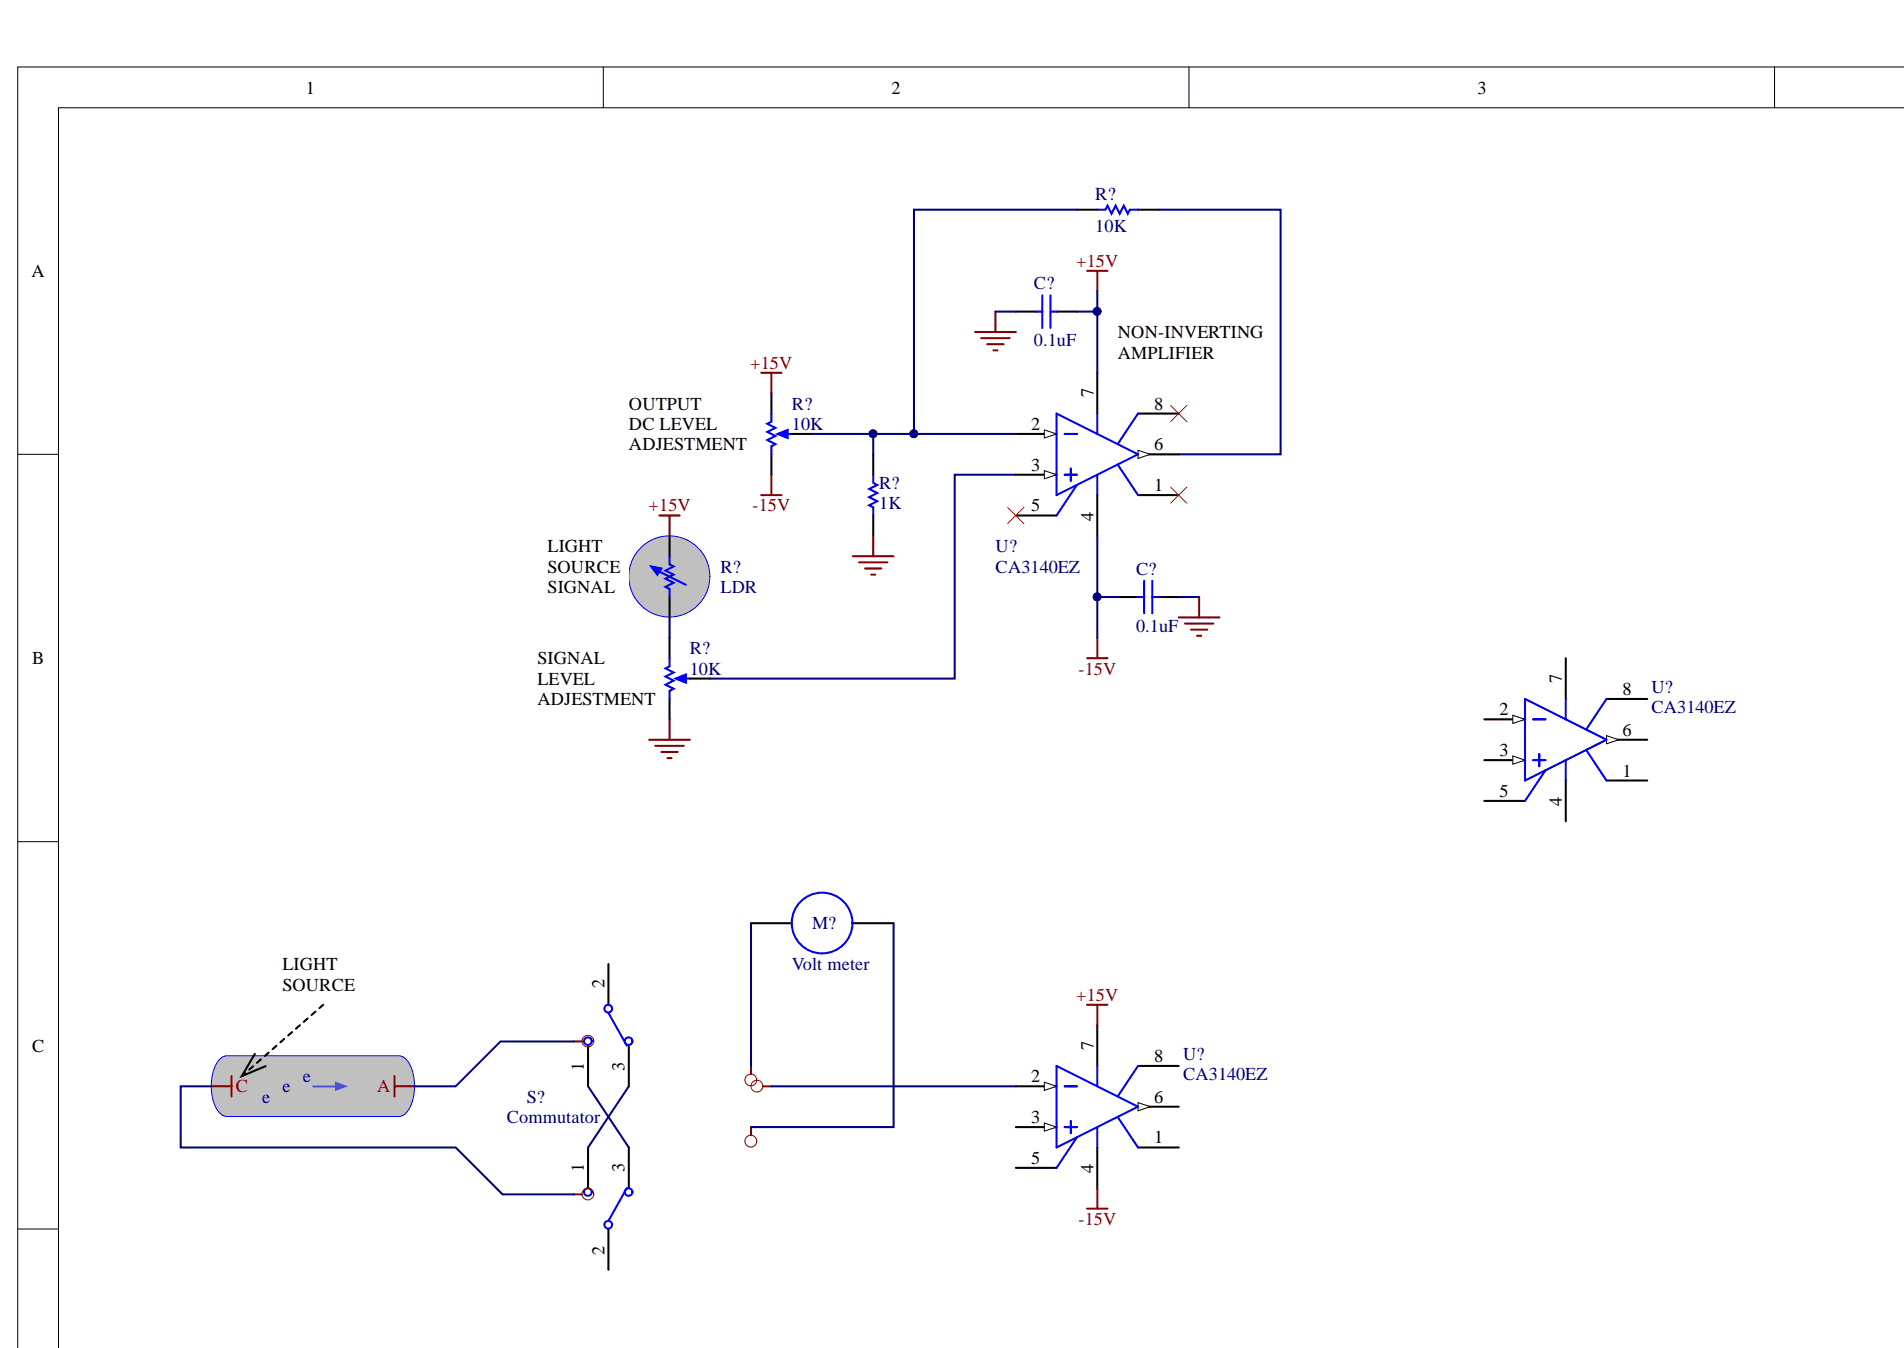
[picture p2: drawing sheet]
<svg xmlns="http://www.w3.org/2000/svg" width="336mm" height="238mm" viewBox="0 0 336 238" stroke-linecap="round" stroke-linejoin="round" font-family="sans-serif">
<g fill="#fff" stroke="#000" stroke-width=".18">
<path d="M3.1 11.8h332.8v226h-332.8z"/>
<path d="M10.3 19h325.6v218.8h-325.6z"/>
</g>
<path d="M106.4 11.8v7.2M209.7 11.8v7.2M313 11.8v7.2M3.1 80.1h7.2M3.1 148.5h7.2M3.1 216.8h7.2" fill="none" stroke="#000" stroke-width=".18"/>
<path d="M179.2 191.6h7.2" fill="none" stroke="#000" stroke-width=".36"/>
<path d="M184.2 190.9l2.2 .7-2.2 .7z" fill="#fff"/>
<path d="M184.2 190.9l2.2 .7-2.2 .7z" fill="none" stroke="#000" stroke-width=".18"/>
<path d="M179.2 198.8h7.2" fill="none" stroke="#000" stroke-width=".36"/>
<path d="M184.2 198.1l2.2 .7-2.2 .7z" fill="#fff"/>
<path d="M184.2 198.1l2.2 .7-2.2 .7z" fill="none" stroke="#000" stroke-width=".18"/>
<path d="M200.7 195.2h7.2" fill="none" stroke="#000" stroke-width=".36"/>
<path d="M200.7 194.5l2.2 .7-2.2 .7z" fill="#fff"/>
<path d="M200.7 194.5l2.2 .7-2.2 .7z" fill="none" stroke="#000" stroke-width=".18"/>
<path d="M179.2 76.5h7.2M193.5 180.8v7.2M200.7 188h7.2M179.2 206h7.2M193.5 202.4v7.2M200.7 202.4h7.2" fill="none" stroke="#000" stroke-width=".36"/>
<path d="M186.4 188l14.3 7.2-14.3 7.2zM187.8 191.6h2.2M187.8 198.8h2.2M188.9 197.7v2.2M193.5 188v3.6M193.5 198.8v3.6M197.1 197l3.6 5.4M200.7 188l-3.6 5.4M190 200.6l-3.6 5.4" fill="none" stroke="#00f" stroke-width=".36"/>
<path d="M184.2 75.8l2.2 .7-2.2 .8z" fill="#fff"/>
<path d="M184.2 75.8l2.2 .7-2.2 .8z" fill="none" stroke="#000" stroke-width=".18"/>
<path d="M179.2 83.7h7.2" fill="none" stroke="#000" stroke-width=".36"/>
<path d="M184.2 83l2.2 .7-2.2 .8z" fill="#fff"/>
<path d="M184.2 83l2.2 .7-2.2 .8z" fill="none" stroke="#000" stroke-width=".18"/>
<path d="M200.7 80.1h7.2" fill="none" stroke="#000" stroke-width=".36"/>
<path d="M200.7 79.4l2.2 .7-2.2 .8z" fill="#fff"/>
<path d="M200.7 79.4l2.2 .7-2.2 .8z" fill="none" stroke="#000" stroke-width=".18"/>
<path d="M193.5 65.8v7.1M200.7 72.9h7.2M179.2 90.9h7.2M193.5 87.3v7.2M200.7 87.3h7.2M118.1 112.5v3.6M118.1 123.3v3.6" fill="none" stroke="#000" stroke-width=".36"/>
<path d="M186.4 72.9l14.3 7.2-14.3 7.2zM187.8 76.5h2.2M193.5 72.9v3.6M200.7 72.9l-3.6 5.4M187.8 83.7h2.2M188.9 82.7v2.1M190 85.5l-3.6 5.4M193.5 83.7v3.6M197.1 81.9l3.6 5.4M119.9 119.7h1.8" fill="none" stroke="#00f" stroke-width=".36"/>
<path d="M119.2 119.7l1.8-.7v1.4z" fill="#00f"/>
<path d="M118.1 116.1v1.4l-.7 .4 1.4 .7-1.4 .7 1.4 .8-1.4 .7 1.4 .7-.7 .4v1.4M119.2 119.7l1.8-.7v1.4z" fill="none" stroke="#00f" stroke-width=".36"/>
<path d="M121.7 119.7h3.6M261.8 126.9h7.2" fill="none" stroke="#000" stroke-width=".36"/>
<path d="M266.8 126.2l2.2 .7-2.2 .7z" fill="#fff"/>
<path d="M266.8 126.2l2.2 .7-2.2 .7z" fill="none" stroke="#000" stroke-width=".18"/>
<path d="M261.8 134.1h7.2" fill="none" stroke="#000" stroke-width=".36"/>
<path d="M266.8 133.4l2.2 .7-2.2 .7z" fill="#fff"/>
<path d="M266.8 133.4l2.2 .7-2.2 .7z" fill="none" stroke="#000" stroke-width=".18"/>
<path d="M283.4 130.5h7.2" fill="none" stroke="#000" stroke-width=".36"/>
<path d="M283.4 129.8l2.1 .7-2.1 .7z" fill="#fff"/>
<path d="M283.4 129.8l2.1 .7-2.1 .7z" fill="none" stroke="#000" stroke-width=".18"/>
<path d="M136.1 69.4v3.5M136.1 80.1v3.6M276.2 116.1v7.2M276.2 137.7v7.2M283.4 137.7h7.2M283.4 123.3h7.2M261.8 141.3h7.2" fill="none" stroke="#000" stroke-width=".36"/>
<path d="M137.9 76.5h1.8M269 123.3l14.4 7.2-14.4 7.2zM270.4 126.9h2.2M270.4 134.1h2.2M271.5 133v2.2M272.6 135.9l-3.6 5.4M276.2 123.3v3.6M276.2 134.1v3.6M279.8 132.3l3.6 5.4M283.4 123.3l-3.6 5.4" fill="none" stroke="#00f" stroke-width=".36"/>
<path d="M137.1 76.5l1.8-.7v1.5z" fill="#00f"/>
<path d="M193.5 37h1.5l.3-.7 .8 1.4 .7-1.4 .7 1.4 .7-1.4 .7 1.4 .4-.7h1.4M182.8 55h1M183.8 52.1v5.7M185.3 52.1v5.7M185.3 55h1.1M136.1 72.9v1.5l-.8 .3 1.5 .8-1.5 .7 1.5 .7-1.5 .7 1.5 .7-.7 .4v1.4M137.1 76.5l1.8-.7v1.5zM154 83.7v1.5l.7 .3-1.4 .8 1.4 .7-1.4 .7 1.4 .7-1.4 .7 .7 .4v1.4M200.7 105.3h1.1M201.8 102.4v5.8M203.3 102.4v5.8M203.3 105.3h1" fill="none" stroke="#00f" stroke-width=".36"/>
<path d="M190 37h3.5M200.7 37h3.6M179.2 55h3.6M186.4 55h3.6M139.7 76.5h3.5M154 80.1v3.6M154 90.9v3.6M197.1 105.3h3.6M204.3 105.3h3.6" fill="none" stroke="#000" stroke-width=".36"/>
<g fill="none" stroke="#800000" stroke-width=".36">
<path d="M172 58.6h7.2M173.1 59.6h5M175.6 55v3.6M191.8 47.8h3.5M193.5 47.8v3.6M134.3 65.8h3.6M136.1 65.8v3.6M174.1 60.7h2.9M175.2 61.8h.7M134.3 87.3h3.6M136.1 83.7v3.6M150.4 98.1h7.2"/>
<path d="M151.5 99.2h5M154 94.5v3.6M152.6 100.3h2.9M153.7 101.4h.7M191.8 116.1h3.5M193.5 112.5v3.6M207.9 108.9h7.2M209 110h5M210.1 111.1h2.9M211.2 112.1h.7M211.5 105.3v3.6M114.5 130.5h7.2"/>
<path d="M115.6 131.6h5M116.7 132.6h2.8M117.7 133.7h.8M118.1 126.9v3.6"/>
</g>
<path d="M110.9 69.4h21.5v10.7h-21.5z" fill="#fff" stroke="#fff" stroke-width=".18"/>
<circle cx="118.1" cy="101.7" r="7.2" fill="#c0c0c0" stroke="#00f" stroke-width=".18"/>
<path d="M118.1 94.5v3.6M118.1 105.3v3.6" fill="none" stroke="#000" stroke-width=".36"/>
<path d="M118.1 98.1v1.5l.7 .3-1.4 .7 1.4 .8-1.4 .7 1.4 .7-1.4 .7 .7 .4v1.4M115.9 100.6l5.1 2.6" fill="none" stroke="#00f" stroke-width=".36"/>
<path d="M114.9 99.9l1.8 .4-.8 1.1z" fill="#00f"/>
<g fill="none" stroke="#00f" stroke-width=".36">
<path d="M114.9 99.9l1.8 .4-.8 1.1z"/>
<circle cx="145" cy="162.8" r="5.4"/>
</g>
<path d="M116.3 90.9h3.6M118.1 90.9v3.6M191.8 177.2h3.5M193.5 177.2v3.6" fill="none" stroke="#800000" stroke-width=".36"/>
<g fill="#fff" stroke="#fff" stroke-width=".18">
<path d="M96.5 94.5h14.3v10.7h-14.3z"/>
<path d="M197.1 56.8h26.9v7.1h-26.9z"/>
<path d="M94.7 114.3h21.5v10.7h-21.5z"/>
</g>
<path d="M206.5 71.5l2.9 2.9M209.4 71.5l-2.9 2.9M177.7 89.5l2.9 2.9M180.6 89.5l-2.9 2.9M206.5 85.9l2.9 2.9M209.4 85.9l-2.9 2.9" fill="none" stroke="#f00" stroke-width=".18"/>
<path d="M132.5 162.8h7.2M150.4 162.8h7.2" fill="none" stroke="#000" stroke-width=".36"/>
<path d="M38.6 187l.9-.7 .5-.1h30.3a3.1 3.1 0 0 1 2.4 2.7 8.7 8.7 0 0 1-1 7.3l-.9 .7h-.5h-30.3a3.1 3.1 0 0 1-2.4-2.6 8.7 8.7 0 0 1 1-7.3z" fill="#c0c0c0" stroke="#00f" stroke-width=".18"/>
<path d="M37.3 191.6h3.6M40.9 189.8v3.6M69.6 191.6h3.6M69.6 189.8v3.6" fill="none" stroke="#800000" stroke-width=".36"/>
<path d="M57 177.2l-14.4 12.6" fill="none" stroke="#000" stroke-width=".36" stroke-dasharray=".9 .9"/>
<path d="M44.9 185.9l-2.3 3.9 4.3-1.7" fill="none" stroke="#000" stroke-width=".36"/>
<path d="M49.8 168.2h16.1v7.2h-16.1z" fill="#fff" stroke="#fff" stroke-width=".18"/>
<path d="M55.2 191.6h5.4" fill="none" stroke="#009cca" stroke-width=".36"/>
<path d="M59.2 190.9l2 .7-2 .7z" fill="#009cca"/>
<path d="M59.2 190.9l2 .7-2 .7z" fill="none" stroke="#009cca" stroke-width=".18"/>
<g fill="none" stroke="#800000" stroke-width=".18">
<circle cx="103.7" cy="183.6" r="1.03"/>
<circle cx="132.4" cy="190.5" r="1.04"/>
<circle cx="133.5" cy="191.6" r="1.04"/>
<circle cx="103.7" cy="210.6" r="1.03"/>
<circle cx="132.4" cy="201.3" r="1.04"/>
</g>
<path d="M101.2 183.7h1.5M132.5 188v1.5M132.5 198.8v1.4M134.6 191.6h1.5M101.2 210.7h1.5M191.8 213.2h3.5M193.5 209.6v3.6" fill="none" stroke="#800000" stroke-width=".36"/>
<g fill="none" stroke="#000080" stroke-width=".36">
<path d="M190 37h-28.8v39.5M204.3 37h21.6v43.1h-18M175.6 55h3.6M190 55h3.5v10.8M193.5 51.4v3.6M143.2 76.5h36M154 76.5v3.6M179.2 83.7h-10.8v36h-43.1M193.5 94.5v18M118.1 108.9v3.6M193.5 105.3h3.6M207.9 105.3h3.6"/>
<path d="M132.5 162.8v25.2M157.6 162.8v36h-25.1M37.3 191.6h-5.4v10.8h48.5l8.2 8.3h12.6M101.2 183.7h-12.9l-7.9 7.9h-7.2M103.7 191.6l7.2 10.8M110.9 191.6l-7.2 10.8M136.1 191.6h43.1"/>
</g>
<g fill="#000080" stroke="#000080" stroke-width=".18">
<circle cx="154" cy="76.5" r=".68"/>
<circle cx="193.5" cy="54.9" r=".68"/>
<circle cx="193.5" cy="105.3" r=".68"/>
<circle cx="161.2" cy="76.5" r=".68"/>
</g>
<g fill="none" stroke="#00f" stroke-width=".36">
<path d="M107.3 178.7l3.3 5.7M110.6 209.6l-3.3 5.7"/>
<circle cx="107.3" cy="177.9" r=".68"/>
<circle cx="103.7" cy="183.6" r=".68"/>
<circle cx="110.9" cy="183.6" r=".68"/>
<circle cx="103.7" cy="210.3" r=".68"/>
<circle cx="107.3" cy="216" r=".68"/>
<circle cx="110.9" cy="210.3" r=".68"/>
</g>
<path d="M107.3 170v7.2M103.7 184.4v7.2M110.9 184.4v7.2M103.7 202.4v7.2M107.3 216.8v7.2M110.9 202.4v7.2" fill="none" stroke="#000" stroke-width=".36"/>
<g font-size="3.2">
<text x="53.9" y="16.5">1</text>
<text x="157.3" y="16.5">2</text>
<text x="260.6" y="16.5">3</text>
<text x="5.6" y="48.9">A</text>
<text x="197.2" y="59.7">NON-INVERTING</text>
<text x="197.2" y="63.3">AMPLIFIER</text>
<text x="192.9" y="70.1" transform="rotate(-90 192.9 70.1)">7</text>
<text x="110.9" y="72.3">OUTPUT</text>
<text x="110.9" y="75.8">DC LEVEL</text>
<text x="181.9" y="75.8">2</text>
<text x="203.6" y="72.3">8</text>
<text x="110.9" y="79.5">ADJESTMENT</text>
<text x="181.9" y="83">3</text>
<text x="203.6" y="79.5">6</text>
<text x="203.6" y="86.7">1</text>
<text x="181.9" y="90.2">5</text>
<text x="192.9" y="91.8" transform="rotate(-90 192.9 91.8)">4</text>
<text x="96.6" y="97.4">LIGHT</text>
<text x="96.6" y="101">SOURCE</text>
<text x="96.6" y="104.6">SIGNAL</text>
<text x="5.7" y="117.2">B</text>
<text x="94.8" y="117.2">SIGNAL</text>
<text x="94.8" y="120.8">LEVEL</text>
<text x="94.8" y="124.4">ADJESTMENT</text>
<text x="275.5" y="120.4" transform="rotate(-90 275.5 120.4)">7</text>
<text x="286.2" y="122.6">8</text>
<text x="264.5" y="126.2">2</text>
<text x="286.2" y="129.8">6</text>
<text x="264.5" y="133.4">3</text>
<text x="286.2" y="137">1</text>
<text x="264.5" y="140.6">5</text>
<text x="275.5" y="142.2" transform="rotate(-90 275.5 142.2)">4</text>
<text x="49.8" y="171.1">LIGHT</text>
<text x="49.8" y="174.8">SOURCE</text>
<text x="106.6" y="174.3" transform="rotate(-90 106.6 174.3)">2</text>
<text x="5.7" y="185.5">C</text>
<text x="192.9" y="185.2" transform="rotate(-90 192.9 185.2)">7</text>
<text x="103" y="188.9" transform="rotate(-90 103 188.9)">1</text>
<text x="110.2" y="188.9" transform="rotate(-90 110.2 188.9)">3</text>
<text x="181.9" y="190.9">2</text>
<text x="203.6" y="187.3">8</text>
<text x="203.6" y="194.5">6</text>
<text x="181.9" y="198.1">3</text>
<text x="203.6" y="201.7">1</text>
<text x="103" y="206.7" transform="rotate(-90 103 206.7)">1</text>
<text x="110.2" y="206.7" transform="rotate(-90 110.2 206.7)">3</text>
<text x="181.9" y="205.3">5</text>
<text x="192.9" y="206.9" transform="rotate(-90 192.9 206.9)">4</text>
<text x="106.6" y="221.3" transform="rotate(-90 106.6 221.3)">2</text>
</g>
<g font-size="3.2" fill="#000080">
<text x="193.2" y="35.2">R?</text>
<text x="193.2" y="41">10K</text>
<text x="182.4" y="51">C?</text>
<text x="182.4" y="61.1">0.1uF</text>
<text x="139.7" y="72.3">R?</text>
<text x="139.7" y="75.8">10K</text>
<text x="155.1" y="86.2">R?</text>
<text x="155.1" y="89.9">1K</text>
<text x="127.1" y="101">R?</text>
<text x="175.6" y="97.4">U?</text>
<text x="175.6" y="101">CA3140EZ</text>
<text x="200.4" y="101.4">C?</text>
<text x="127.1" y="104.6">LDR</text>
<text x="200.4" y="111.4">0.1uF</text>
<text x="121.7" y="115.4">R?</text>
<text x="121.7" y="119">10K</text>
<text x="291.3" y="122.2">U?</text>
<text x="291.3" y="125.8">CA3140EZ</text>
<text x="143.2" y="163.9">M?</text>
<text x="139.7" y="171.1">Volt meter</text>
<text x="53.4" y="190.9">e</text>
<text x="208.7" y="186.9">U?</text>
<text x="208.7" y="190.6">CA3140EZ</text>
<text x="46.3" y="194.5">e</text>
<text x="49.8" y="192.7">e</text>
<text x="92.9" y="194.5">S?</text>
<text x="89.4" y="198.1">Commutator</text>
</g>
<g font-size="3.2" fill="#800000">
<text x="189.8" y="47">+15V</text>
<text x="132.3" y="65.1">+15V</text>
<text x="114.4" y="90.2">+15V</text>
<text x="132.7" y="90.2">-15V</text>
<text x="190.2" y="119">-15V</text>
<text x="189.8" y="176.5">+15V</text>
<text x="41.6" y="192.7">C</text>
<text x="66.5" y="192.7">A</text>
<text x="190.2" y="216.1">-15V</text>
</g>
</svg>
